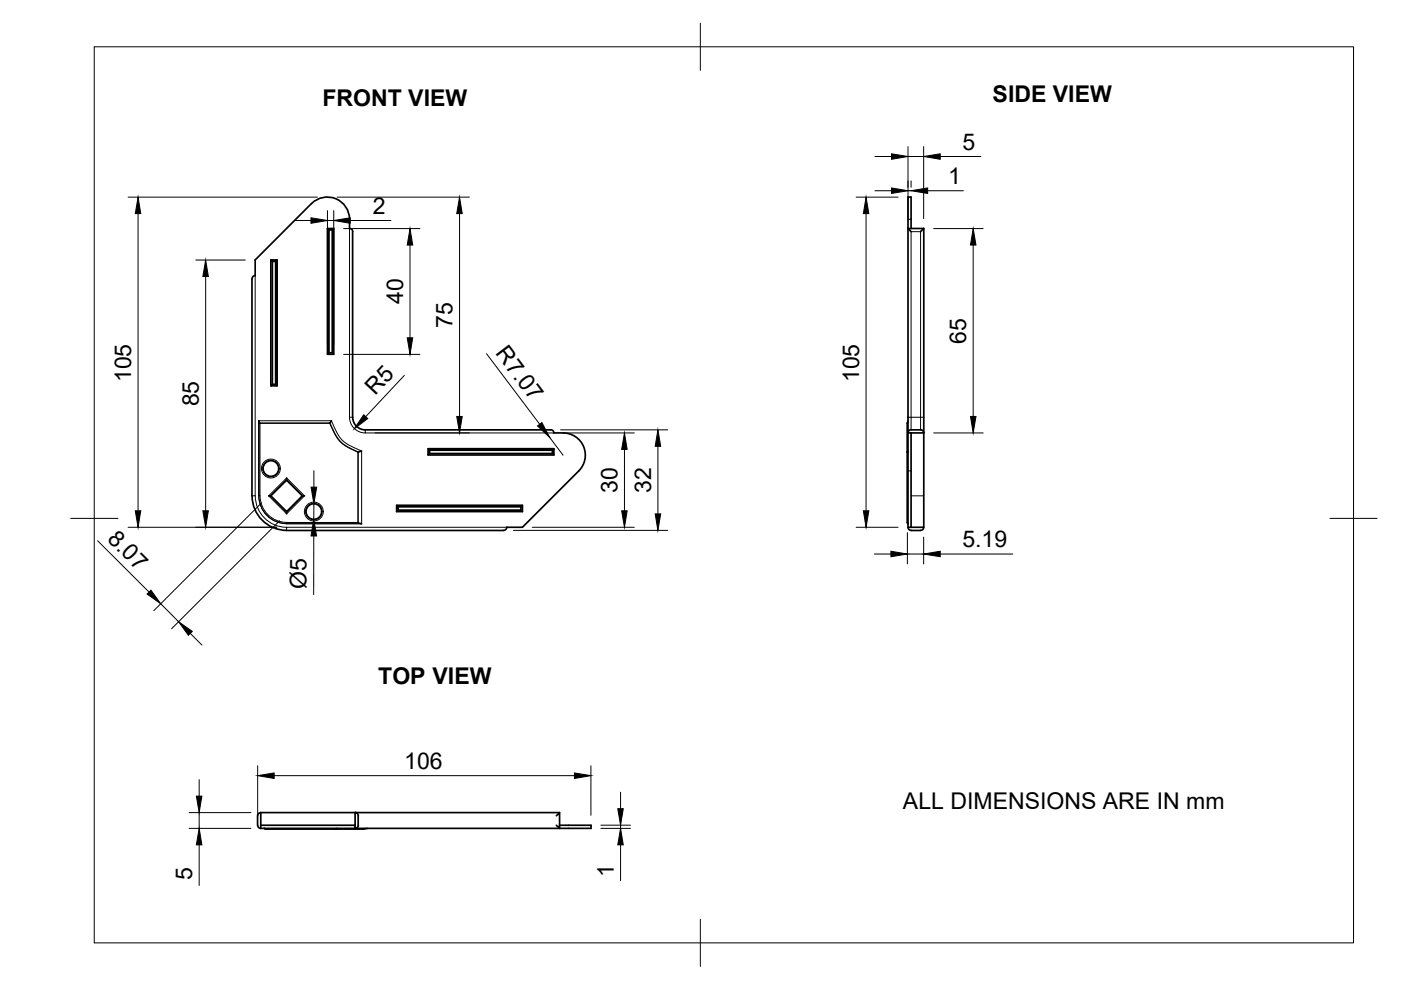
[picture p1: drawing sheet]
<svg xmlns="http://www.w3.org/2000/svg" width="297mm" height="210mm" viewBox="0 0 297 210" stroke-linecap="round" stroke-linejoin="round" font-family="sans-serif">
<!-- layer: Visible -->
<g fill="none" stroke="#000" stroke-width=".36">
<path d="M54.1 58.4a.7 .7 0 0 0-.7 .7v46a7.3 7.3 0 0 0 7.4 7.4M57.4 55.1v26.7M57.7 55.4v26.1M58.8 55.1h-1.4l.3 .3h.7M69.4 48.4v26.7l.3-.3v-26M70.4 48.8l.4-.4v26.7l-.4-.3zM70.8 48.4h-1.4l.3 .4h.7M74.8 49.1v39.4M74.8 49.1a.67 .67 0 0 0-.7-.7 6.9 6.9 0 0 0-.8-4.5 4.7 4.7 0 0 0-7.2-.7l-12 11.9v3.4M193.2 48.4v-6.6h-.7v50h.7M195.9 48.4h-3.4l.7 .7M195.9 48.4l-.7 .7"/>
<path d="M195.9 48.4v43.4M69.4 75.1h1.4M69.7 74.8h.7M54.8 89.2l.2 .5M55 89.7l.1 .1M57.7 81.5h.7l.4 .3h-1.4zM58.4 81.5v-26.1l.4-.3v26.7M70.3 89.2l-.4 .6M74.8 88.5a2.67 2.67 0 0 0 2.6 2.6h39.4a.67 .67 0 0 1 .6 .7 6.9 6.9 0 0 1 4.6 .8 4.7 4.7 0 0 1 .7 7.2M76.7 95.6l-.8 .3M90.8 95.1v1.4l.3-.3v-.7M90.8 96.5h26.6"/>
<path d="M91.1 96.2h26M117.1 95.5l.3-.4v1.4l-.3-.3zM117.4 95.1h-26.6l.3 .4h26M122.7 99.8l-11.9 12h-3.4a.67 .67 0 0 1-.6 .7h-46M192.4 95.9v14.9M192.4 95.8v.1M192.4 95.8h.1M192.5 89.2l-.1 .5v6.2M192.5 95.6l-.1 .2M193.2 91.1h2a.67 .67 0 0 1 .7 .7M193.2 91.8h2.7M193.2 91.1a1.26 1.26 0 0 0-.7 1.7v19h.7v-20"/>
<path d="M195.9 91.8v20h-2.7M57 105.1h.3M57.4 105.1l3.4-3.3 3.3 3.3-3.3 3.4zM60.8 101.3v.4M60.8 108.6v.3M64.2 105.1h.4M75.9 110.8l.8 .3M84.1 107.1h26.7l-.4 .4h-26zM84.1 107.1v1.4l.3-.3v-.7M84.4 108.2h26l.4 .3h-26.7M110.4 107.5v.7M110.8 107.1v1.4"/>
<path d="M192.4 110.8l.1 .2M192.5 111v.1M192.5 111.8a.67 .67 0 0 0 .7 .7M195.9 111.8a.67 .67 0 0 1-.7 .7h-2M54.6 173v2M54.6 175a.67 .67 0 0 0 .7 .6M55.3 172.3h20M55.3 175h20v.6h-20M55.3 172.3v3.3M55.3 172.3a.67 .67 0 0 0-.7 .7M56 175.6v.1M71.5 175.6l-.4 .2h-14.8l-.2-.2"/>
<path d="M75.3 172.3h43.3M75.3 172.3v2.7M75.3 172.3a.63 .63 0 0 1 .6 .7l.1 2a.67 .67 0 0 1-.7 .6M77.9 175.6l-.8 .2h-6M118 173l.6-.7v3.3l-.6-.6M118.6 175h6.7v.6h-50"/>
<circle cx="57.4" cy="99.3" r="1.66"/>
<circle cx="66.5" cy="108.5" r="1.66"/>
</g>
<!-- layer: Visible Narrow -->
<g fill="none" stroke="#000" stroke-width=".21">
<path d="M54.1 58.5v46.6M74.1 48.4v40.1h.7M192.5 46.5h.7M54.9 89.3v15.8h.2v-15.3h14.8l1.1 2.4 1 1.3 1.2 1 2.7 1.4v14.9h-15.1v.2M55 89.7h15l1.1 2.4 1 1.4 1.6 1.2 2.3 1.1M74.1 88.5a3.3 3.3 0 0 0 3.3 3.3M75.9 95.8v15M77.4 91.1v.7h40M192.4 89.7v21.1M192.5 88.5h.7v-39.4h2v39.4h.7M192.5 99.8h.7M193.2 91.1v-2.6h2v2.6"/>
<path d="M53.4 105.1h.7M54.1 105.1a6.7 6.7 0 0 0 6.7 6.7M54.8 105.1v-15.9h15.5l1 2.4 1.2 1.6 1.4 1.1 2.8 1.3v15.5h-15.9M54.8 105.1h.1M54.9 105.1a5.9 5.9 0 0 0 5.9 5.9M55.1 105.1a5.6 5.6 0 0 0 5.7 5.7M57 105.1l3.8-3.8 3.8 3.8-3.8 3.8zM60.8 101.7l3.4 3.4-3.4 3.5-3.5-3.5zM60.8 111h15.8M60.8 111v.1M107.4 111.8h-46.6v.7M193.2 105.1h2.7"/>
<circle cx="57.4" cy="99.3" r="2"/>
<circle cx="57.4" cy="99.3" r="1.73"/>
<circle cx="66.5" cy="108.5" r="2"/>
<circle cx="66.5" cy="108.5" r="1.73"/>
</g>
<!-- layer: Visible -->
<circle cx="75.3" cy="172.3" r=".18" fill="#000"/>
<!-- layer: BORDER -->
<path d="M20 9.9h267v190h-267zM148.5 4.9v10M15 109.9h10M282 109.9h10M148.5 194.9v10" fill="none" stroke="#000" stroke-width=".21"/>
<!-- layer: FD_Dimensions -->
<g fill="none" stroke="#000" stroke-width=".21">
<path d="M185.5 33.2h3.5M192.5 31.1v15.3M192.5 33.2h3.3M193.2 38.3v1.4M195.8 31.1v15.3M199.3 33.2h8.7M27.2 41.8h40.1M29.3 45.3v63M41.5 55.1h10.5M43.6 58.6v49.7M62.4 46.8h3.5M69.4 44.7v28.3"/>
<path d="M69.4 46.8h1.4M70.8 44.7v28.3M71.5 41.8h28M72.9 48.5h16.1M74.3 46.8h8.6M86.9 52v19.6M97.4 45.3v43M181.5 41.8h8.9M183.6 45.3v63M185.5 40.4h3.5M192.5 40.4h.7M196.7 40.4h7.6"/>
<path d="M198 48.5h10.4M206.3 52v36.3M72.9 75.1h16.1M85.7 79.6l-8.2 8.7M103.1 75l11.3 15M66.5 99.8v3.5M79.5 91.8h20M116.5 92.7l2.9 3.8M118.9 91.1h22.7M119.5 91.8h15M132.4 95.3v13M139.5 94.6v14.4"/>
<path d="M198 91.8h10.4M20.7 114.7l10.9 10.8M27.2 111.8h31.5M55.5 106.6l-22.9 22.9M59.3 110.4l-22.9 22.9M66.5 113.6v12.5M66.5 106.8v3.3M108.9 112.5h32.7M112.9 111.8h21.6M181.5 111.8h8.9M185.4 117.5h3.5M192.4 112.9v6.7"/>
<path d="M192.4 117.5h3.4M195.8 113.9v5.7M199.3 117.5h15.4M34.1 128l3.8 3.8M40.3 134.3l2.5 2.5M40.1 172.3h13.1M40.1 175.6h13.1M42.2 165.3v3.5M42.2 172.3v3.3M42.2 179.1v8.6M54.6 162.4v10.5M58.1 164.5h63.7"/>
<path d="M125.3 162.4v10.5M127.4 175.6h6.3M127.4 175h6.3M131.6 168v3.5M131.6 175v.6M131.6 179.1v7.6"/>
</g>
<g fill="#000" stroke="#000" stroke-width=".21">
<path d="M189 32.6l3.5 .6-3.5 .6zM189 39.8l3.5 .6-3.5 .6zM193.2 40.4l3.5-.6v1.2zM195.8 33.2l3.5-.6v1.2zM29.3 41.8l.5 3.5h-1.1zM43.6 55.1l.6 3.5h-1.2zM65.9 46.2l3.5 .6-3.5 .5zM70.8 46.8l3.5-.6v1.1zM86.9 48.5l.6 3.5h-1.2zM97.4 41.8l.6 3.5h-1.2zM183.6 41.8l.6 3.5h-1.2zM206.3 48.5l.6 3.5h-1.1z"/>
<path d="M86.3 71.6h1.2l-.6 3.5zM77.1 87.9l.9 .8-2.9 2.2zM96.8 88.3h1.2l-.6 3.5zM114 90.3l.9-.7 1.6 3.1zM132.4 91.8l.6 3.5h-1.2zM139.5 91.1l.6 3.5h-1.2zM205.8 88.3h1.1l-.6 3.5zM28.7 108.3h1.1l-.5 3.5zM43 108.3h1.2l-.6 3.5zM66.5 110.1l.6 3.5h-1.2zM66 103.3h1.1l-.6 3.5zM131.8 108.3h1.2l-.6 3.5z"/>
<path d="M138.9 109h1.2l-.6 3.5zM183 108.3h1.2l-.6 3.5zM188.9 116.9l3.5 .6-3.5 .5zM195.8 117.5l3.5-.6v1.1zM31.2 126l.8-.9 2.1 2.9zM37.9 131.8l2.9 2.1-.9 .8zM41.6 168.8h1.2l-.6 3.5zM42.2 175.6l.6 3.5h-1.2zM54.6 164.5l3.5-.6v1.2zM121.8 163.9l3.5 .6-3.5 .6zM131 171.5h1.1l-.5 3.5zM131.6 175.6l.5 3.5h-1.1z"/>
</g>
<g font-size="4.9">
<text x="68.4" y="22.4">FRONT VIEW</text>
<text x="210.5" y="21.7">SIDE VIEW</text>
<text x="204" y="31.7">5</text>
<text x="201" y="39">1</text>
<text x="79" y="45.4">2</text>
<text x="85.5" y="64.4" transform="rotate(-90 85.5 64.4)">40</text>
<text x="96" y="69.5" transform="rotate(-90 96 69.5)">75</text>
<text x="104.9" y="74.9" transform="rotate(53 104.9 74.9)">R7.07</text>
<text x="204.9" y="72.8" transform="rotate(-90 204.9 72.8)">65</text>
<text x="27.8" y="81" transform="rotate(-90 27.8 81)">105</text>
<text x="182.2" y="81" transform="rotate(-90 182.2 81)">105</text>
<text x="42.1" y="86.2" transform="rotate(-90 42.1 86.2)">85</text>
<text x="79.6" y="84" transform="rotate(-47 79.6 84)">R5</text>
<text x="130.9" y="104.5" transform="rotate(-90 130.9 104.5)">30</text>
<text x="138" y="104.5" transform="rotate(-90 138 104.5)">32</text>
<text x="22.6" y="114.5" transform="rotate(45 22.6 114.5)">8.07</text>
<text x="204" y="116">5.19</text>
<text x="65" y="124.9" transform="rotate(-90 65 124.9)">Ø5</text>
<text x="80.2" y="145">TOP VIEW</text>
<text x="85.7" y="163">106</text>
<text x="191.5" y="171.6">ALL DIMENSIONS ARE IN mm</text>
<text x="130.2" y="185.9" transform="rotate(-90 130.2 185.9)">1</text>
<text x="40.8" y="186.6" transform="rotate(-90 40.8 186.6)">5</text>
</g>
</svg>
